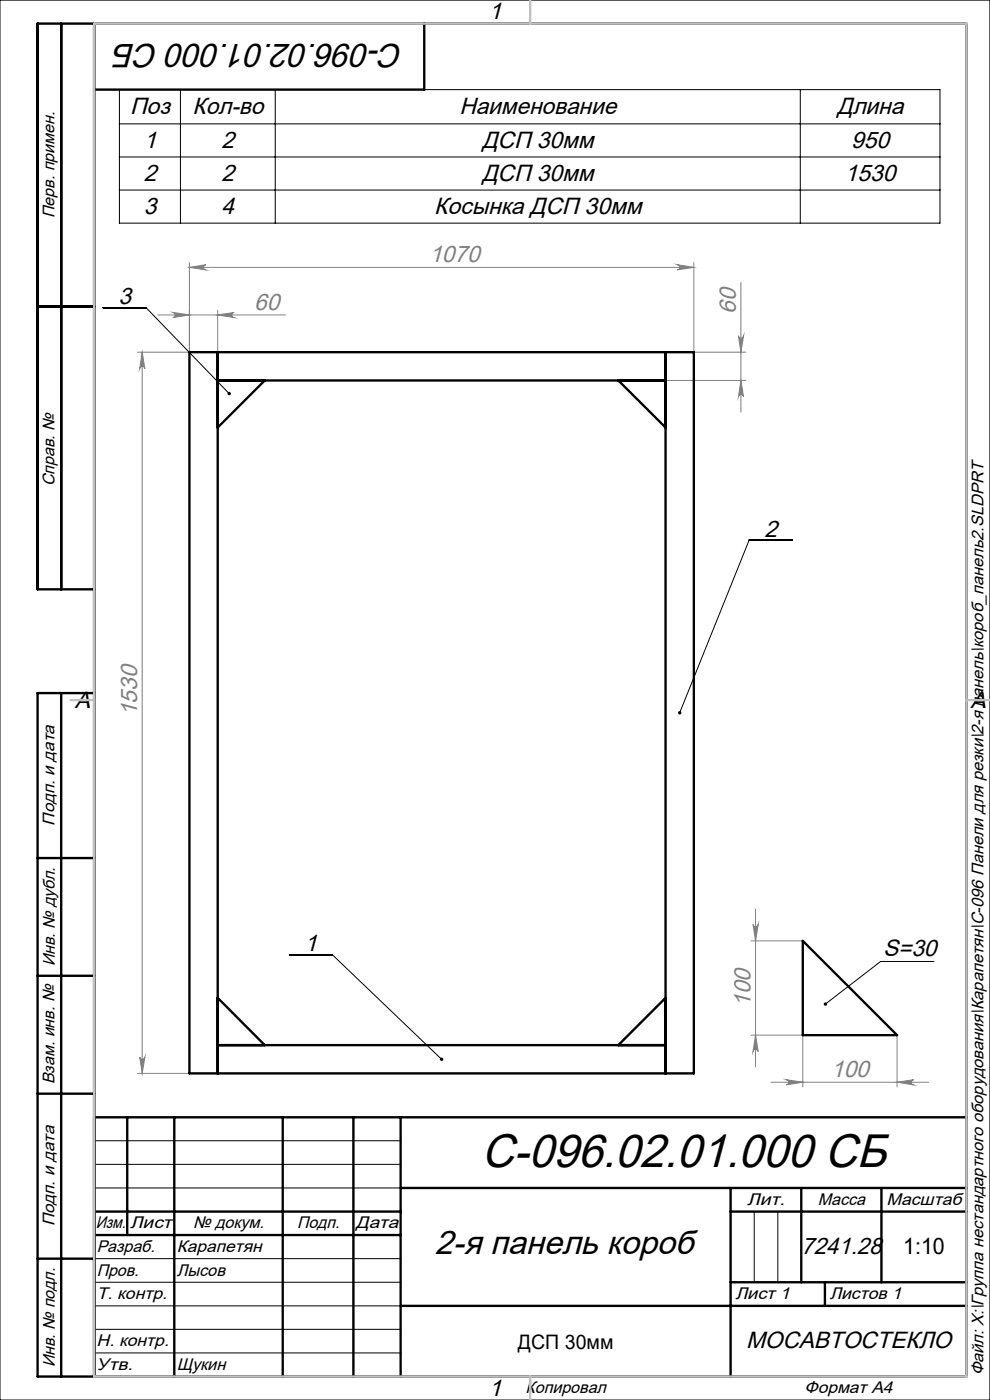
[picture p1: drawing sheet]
<svg xmlns="http://www.w3.org/2000/svg" width="210mm" height="297mm" viewBox="0 0 210 297" stroke-linecap="round" stroke-linejoin="round" font-family="sans-serif">
<g fill="none" stroke="#808080" stroke-width=".21">
<path d="M40.2 55.7v19M40.2 56.7h107M40.2 56.7l3.5-.5a.55 .55 0 0 0-.5 .5 .55 .55 0 0 0 .5 .6zM143.7 56.2l3.5 .5-3.5 .6a.55 .55 0 0 0 .5-.6 .55 .55 0 0 0-.5-.5zM147.2 55.7v19h11M157.2 60v27.5M29.2 74.7h10.9M30.2 74.7l.5 3.5a.55 .55 0 0 0-.5-.5 .55 .55 0 0 0-.6 .5zM30.2 74.7v153M33.4 66.8h27.2M36.7 66.3l3.5 .5-3.5 .6a.55 .55 0 0 0 .5-.6 .55 .55 0 0 0-.5-.5zM46.2 66.8l3.5-.5a.55 .55 0 0 0-.5 .5 .55 .55 0 0 0 .5 .6z"/>
<path d="M46.2 65.8v8.9M156.6 71.2a.55 .55 0 0 0 .6 .5 .55 .55 0 0 0 .5-.5l-.5 3.5zM141.2 80.7h17M157.2 80.7l.5 3.5a.55 .55 0 0 0-.5-.5 .55 .55 0 0 0-.6 .5zM159.3 199.6h11M159.7 196.1a.55 .55 0 0 0 .6 .5 .55 .55 0 0 0 .5-.5l-.5 3.5zM160.3 192.9v33.4M159.3 219.6h11v11M160.3 219.6l.5 3.5a.55 .55 0 0 0-.5-.5 .55 .55 0 0 0-.6 .5zM190.3 219.6v11M29.2 227.7h10.9M29.6 224.2a.55 .55 0 0 0 .6 .5 .55 .55 0 0 0 .5-.5l-.5 3.5z"/>
<path d="M163.5 229.6h33.5M166.8 229.1l3.5 .5-3.5 .5a.55 .55 0 0 0 .5-.5 .55 .55 0 0 0-.5-.5zM190.3 229.6l3.5-.5a.55 .55 0 0 0-.5 .5 .55 .55 0 0 0 .5 .5z"/>
</g>
<g fill="none" stroke="#000" stroke-width=".21">
<path d="M0 0h210v297h-210zM25.3 19h174.1v28.3h-174.1zM38.3 19v28.3M58.4 19v28.3M169.8 19v28.3M25.3 26.3h174.1M25.3 33.3h174.1M25.3 40.3h174.1M21.9 65.3h9.1l17.6 18.2M168.1 114.5h-9.2l-14.7 36.7M61.4 202.6h9.1l23.2 22.1M198.1 204h-11.3l-11.7 9"/>
<path d="M20 242h65M20 247h65M20 252h65M160 257v15M165 257v15M20 267h65M20 272h65M20 277h65M20 282h65M20 287h65"/>
</g>
<g fill="none" stroke="#000" stroke-width=".5">
<path d="M13 5v120M20 5v287M90 5v14h-70M8 65h12M20 125h-12v-120h197v287h-197v-145h12M13 147v145M8 182h12M8 207h12M8 232h12M20 237h185M27 237v25M37 237v55"/>
<path d="M60 237v55M75 237v55M85 237v55M20 257h65M85 252h120M155 252v40M155 257h50M170 252v20M187 252v20M8 267h12M20 262h65M85 277h120"/>
<path d="M155 272h50M175 272v5"/>
</g>
<path d="M20 5h185v287h-185zM112.5 0v5M15 148.5h5M205 148.5h5M112.5 292v5" fill="none" stroke="#c0c0c0" stroke-width=".5"/>
<path d="M143.9 151l-.1 .3 .2 .2 .2-.3-.2 .3a.36 .36 0 0 0 .5-.1 .36 .36 0 0 0-.1-.5 .36 .36 0 0 0-.5 .1zM93.5 224.4l-.1 .1a.36 .36 0 0 0 0 .5 .36 .36 0 0 0 .5 0l-.2-.3 .2 .3 .1-.2a.37 .37 0 0 0-.1-.4 .37 .37 0 0 0-.4 0zM48.4 83.2a.36 .36 0 0 0-.1 .5 .36 .36 0 0 0 .6 0l-.3-.2 .3 .2a.36 .36 0 0 0 0-.5 .36 .36 0 0 0-.5 0zM174.8 212.8v.4l.3-.2-.3 .2a.36 .36 0 0 0 .5 0 .36 .36 0 0 0 0-.5 .36 .36 0 0 0-.5 .1z" fill="#000"/>
<g fill="#808080">
<path d="M40.2 56.7l3.5-.5a.55 .55 0 0 0-.5 .5 .55 .55 0 0 0 .5 .6zM143.7 56.2l3.5 .5-3.5 .6a.55 .55 0 0 0 .5-.6 .55 .55 0 0 0-.5-.5zM166.8 229.1l3.5 .5-3.5 .5a.55 .55 0 0 0 .5-.5 .55 .55 0 0 0-.5-.5zM190.3 229.6l3.5-.5a.55 .55 0 0 0-.5 .5 .55 .55 0 0 0 .5 .5z"/>
<path d="M36.7 66.3l3.5 .5-3.5 .6a.55 .55 0 0 0 .5-.6 .55 .55 0 0 0-.5-.5zM46.2 66.8l3.5-.5a.55 .55 0 0 0-.5 .5 .55 .55 0 0 0 .5 .6z"/>
<path d="M159.7 196.1a.55 .55 0 0 0 .6 .5 .55 .55 0 0 0 .5-.5l-.5 3.5zM160.3 219.6l.5 3.5a.55 .55 0 0 0-.5-.5 .55 .55 0 0 0-.6 .5z"/>
<path d="M30.2 74.7l.5 3.5a.55 .55 0 0 0-.5-.5 .55 .55 0 0 0-.6 .5zM29.6 224.2a.55 .55 0 0 0 .6 .5 .55 .55 0 0 0 .5-.5l-.5 3.5zM156.6 71.2a.55 .55 0 0 0 .6 .5 .55 .55 0 0 0 .5-.5l-.5 3.5zM157.2 80.7l.5 3.5a.55 .55 0 0 0-.5-.5 .55 .55 0 0 0-.6 .5z"/>
</g>
<path d="M40.2 74.7h107v153h-107zM46.2 74.7v153M141.2 74.7v153M46.2 80.7h95M56.2 80.7l-10 10M131.2 80.7l10 10M170.3 199.6l20 20h-20zM46.2 211.7l10 10M141.2 211.7l-10 10M46.2 221.7h95" fill="none" stroke="#000" stroke-width=".5"/>
<text font-size="10" x="102.2" y="247.6">С-096.02.01.000 СБ</text>
<g font-size="7.1">
<text x="85.6" y="9.3" transform="rotate(-180 85.6 9.3)">С-096.02.01.000 СБ</text>
<text x="92.2" y="266.1">2-я панель короб</text>
</g>
<g font-size="5">
<text x="103.7" y="4.1">1</text>
<text x="27.6" y="24.3">Поз</text>
<text x="40.8" y="24.3">Кол-во</text>
<text x="97.5" y="24.3">Наименование</text>
<text x="177.5" y="24.3">Длина</text>
<text x="30.5" y="31.4">1</text>
<text x="47" y="31.4">2</text>
<text x="102.3" y="31.4">ДСП 30мм</text>
<text x="180.6" y="31.4">950</text>
<text x="30.5" y="38.4">2</text>
<text x="47" y="38.4">2</text>
<text x="102.3" y="38.4">ДСП 30мм</text>
<text x="179.2" y="38.4">1530</text>
<text x="30.5" y="45.5">3</text>
<text x="47" y="45.5">4</text>
<text x="92.1" y="45.5">Косынка ДСП 30мм</text>
<text x="25.1" y="64.6">3</text>
<text x="162.2" y="113.8">2</text>
<text x="15.9" y="150.1">A</text>
<text x="205.9" y="150.1">A</text>
<text x="64.6" y="201.8">1</text>
<text x="187.3" y="202.9">S=30</text>
<text x="170" y="266">7241.28</text>
<text x="158.3" y="286">МОСАВТОСТЕКЛО</text>
<text x="103.7" y="296.1">1</text>
</g>
<g font-size="5" fill="#808080">
<text x="91.1" y="55.6">1070</text>
<text x="53.9" y="65.7">60</text>
<text x="156.1" y="66.6" transform="rotate(-90 156.1 66.6)">60</text>
<text x="29.1" y="151.9" transform="rotate(-90 29.1 151.9)">1530</text>
<text x="159.2" y="213.6" transform="rotate(-90 159.2 213.6)">100</text>
<text x="176.3" y="228.5">100</text>
</g>
<text font-size="4.8" x="191.6" y="266">1:10</text>
<text font-size="4.2" x="109.9" y="286.1">ДСП 30мм</text>
<g font-size="3.6">
<text x="11.6" y="46.3" transform="rotate(-90 11.6 46.3)">Перв. примен.</text>
<text x="11.6" y="103.2" transform="rotate(-90 11.6 103.2)">Справ. №</text>
<text x="11.6" y="175.1" transform="rotate(-90 11.6 175.1)">Подп. и дата</text>
<text x="11.6" y="205" transform="rotate(-90 11.6 205)">Инв. № дубл.</text>
<text x="11.6" y="230" transform="rotate(-90 11.6 230)">Взам. инв. №</text>
<text x="158.5" y="255.6">Лит.</text>
<text x="173.5" y="255.6">Масса</text>
<text x="188.1" y="255.6">Масштаб</text>
<text x="11.6" y="260.1" transform="rotate(-90 11.6 260.1)">Подп. и дата</text>
<text x="20.3" y="260.6">Изм.</text>
<text x="27.6" y="260.6">Лист</text>
<text x="41" y="260.6">№ докум.</text>
<text x="63" y="260.6">Подп.</text>
<text x="75.5" y="260.6">Дата</text>
<text x="20.5" y="265.6">Разраб.</text>
<text x="37.5" y="265.6">Карапетян</text>
<text x="20.5" y="275.6">Т. контр.</text>
<text x="20.5" y="270.6">Пров.</text>
<text x="37.5" y="270.6">Лысов</text>
<text x="156" y="275.6">Лист 1</text>
<text x="176" y="275.6">Листов 1</text>
<text x="20.5" y="285.6">Н. контр.</text>
<text x="11.6" y="290" transform="rotate(-90 11.6 290)">Инв. № подл.</text>
<text x="20.5" y="290.6">Утв.</text>
<text x="37.5" y="290.6">Щукин</text>
<text x="208.6" y="291.8" transform="rotate(-90 208.6 291.8)">Файл: X:\Группа нестандартного оборудования\Карапетян\С-096 Панели для резки\2-я панель\короб_панель2.SLDPRT</text>
<text x="111.5" y="295.6">Копировал</text>
<text x="170.7" y="295.6">Формат А4</text>
</g>
</svg>
